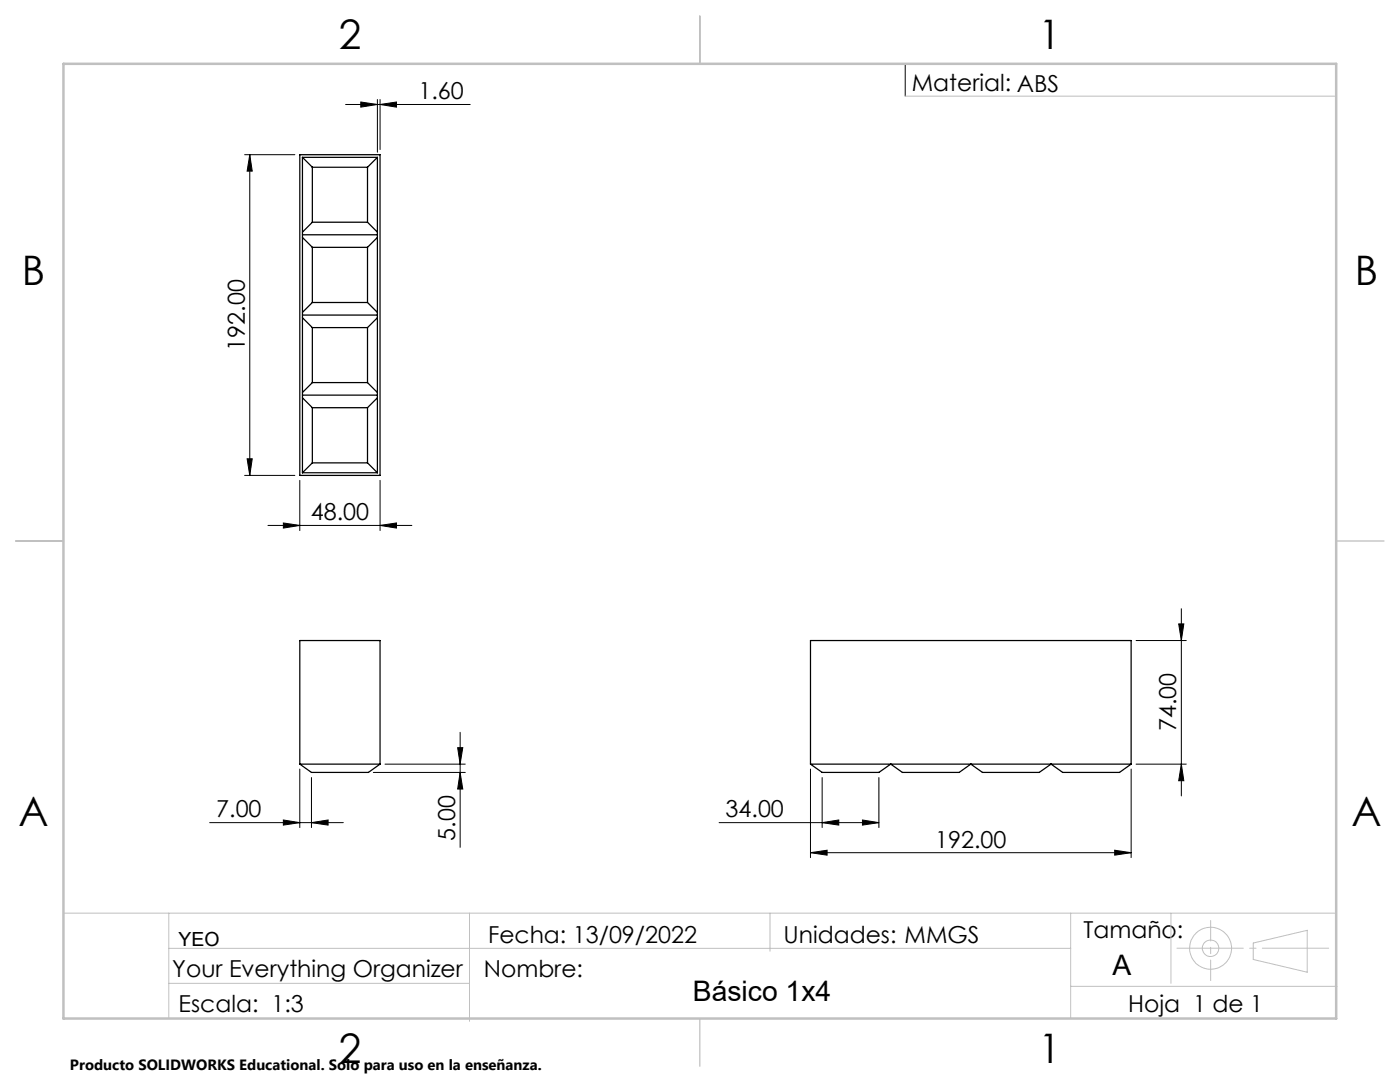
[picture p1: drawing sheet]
<svg xmlns="http://www.w3.org/2000/svg" width="279mm" height="216mm" viewBox="0 0 279 216" stroke-linecap="round" stroke-linejoin="round" font-family="sans-serif">
<g fill="none" stroke="#000" stroke-width=".25">
<path d="M59.8 30.9h16v64h-16zM60.4 31.4h14.9M60.4 31.4v62.9M60.4 31.4l1.9 2M62.3 33.4h11M62.3 33.4v10.9M73.3 33.4v10.9M75.3 31.4v62.9M75.3 31.4l-2 2M60.4 46.8h14.9M60.4 47.4l1.9 2M62.3 44.3l-1.9 2"/>
<path d="M62.3 44.3h11M62.3 49.4h11M62.3 49.4v11M73.3 44.3l2 2M73.3 49.4v11M75.3 47.4l-2 2M60.4 62.9h14.9M60.4 63.4l1.9 2M60.4 78.8h14.9M60.4 79.4l1.9 2M62.3 60.4l-1.9 1.9M62.3 60.4h11"/>
<path d="M62.3 65.4h11M62.3 76.3l-1.9 2M62.3 76.3h11M62.3 65.4v10.9M73.3 60.4l2 1.9M73.3 76.3l2 2M73.3 65.4v10.9M75.3 63.4l-2 2M75.3 79.4l-2 2M60.4 94.3h14.9M62.3 81.4h11M62.3 92.4l-1.9 1.9"/>
<path d="M62.3 81.4v11M62.3 92.4h11M73.3 81.4v11M73.3 92.4l2 1.9M59.8 152.5v-24.7h16v24.7M59.8 152.5h16M59.8 152.5l2.4 1.6h11.3l2.3-1.6M161.7 152.5h64M161.7 152.5v-24.7h64v24.7M161.7 152.5l2.4 1.6h11.3l2.4-1.6 2.3 1.6h11.3l2.3-1.6 2.4 1.6h11.3l2.4-1.6 2.3 1.6h11.3l2.3-1.6"/>
</g>
<g fill="none" stroke="#c0c0c0" stroke-width=".2">
<path d="M180.7 19.2h86M12.7 182.2h254M33.7 182.2v21M33.7 196.2h60M33.7 189.2h180M93.7 182.2v21.6M153.7 182.2v7.6M213.7 182.2v21M213.7 196.8h53.1M233.7 182.2v14M250.1 188.2l10.8-2.6v8.4l-10.8-2.5z"/>
<circle cx="241.6" cy="189.2" r="1.65"/>
<circle cx="241.6" cy="189.2" r="4.2"/>
</g>
<g fill="none" stroke="#000" stroke-width=".2">
<path d="M75.3 19.9v10.5M75.8 19.9v9.9M180.7 12.7v6.5M48.8 30.9h10M49.8 30.9l.5 3.2h-1zM49.8 30.9v64M69 20.8h24.8M72 20.4l3.3 .4-3.3 .6zM75.8 20.8l3.3-.4v1zM48.8 94.9h10M49.3 91.5h1l-.5 3.4zM59.8 95.8v10.1"/>
<path d="M75.8 95.8v10.1M53.5 104.8h28.7M56.6 104.4l3.2 .4-3.2 .6zM75.8 104.8l3.3-.4v1zM226.7 127.8h10M235.2 124.5h1.1l-.5 3.3zM235.8 121.5v37.3M59.8 153.5v11.6M62.2 155.2v9.9M74.5 154.1h18.4M76.8 152.5h16.1M91.3 149.2h1.1l-.6 3.3z"/>
<path d="M91.8 154.1l.6 3.3h-1.1zM91.8 146.1v23M161.7 153.5v17.6M164.1 155.2v9.9M175.4 155.2v9.9M225.7 153.5v17.6M226.7 152.5h10M235.8 152.5l.5 3.3h-1.1zM41.8 164.1h26.7M56.6 163.6l3.2 .5-3.2 .5zM62.2 164.1l3.3-.5v1zM143.5 164.1h31.9"/>
<path d="M161.7 170.1l3.4-.4v.9zM161.7 170.1h64M164.1 164.1l3.3-.5v1zM172.1 163.6l3.3 .5-3.3 .5zM222.5 169.7l3.2 .4-3.2 .5z"/>
</g>
<path d="M234.9 189.2h30.3" fill="none" stroke="#c0c0c0" stroke-width=".2" stroke-dasharray="15.2 1.3 1.3 1.3" stroke-dashoffset="2"/>
<path d="M241.6 183.7v12" fill="none" stroke="#c0c0c0" stroke-width=".2" stroke-dasharray="15.2 1.3 1.3 1.3" stroke-dashoffset="11.2"/>
<path d="M139.7 3.2v9.5M3.1 107.9h9.6M266.7 107.9h9.5M139.7 203.2v9.6" fill="none" stroke="#c0c0c0" stroke-width=".25"/>
<path d="M12.7 12.7h254v190.5h-254z" fill="none" stroke="#c0c0c0" stroke-width=".5"/>
<g fill="#000">
<path d="M49.8 30.9l.5 3.2h-1zM49.3 91.5h1l-.5 3.4z"/>
<path d="M75.8 104.8l3.3-.4v1zM56.6 104.4l3.2 .4-3.2 .6zM222.5 169.7l3.2 .4-3.2 .5zM161.7 170.1l3.4-.4v.9z"/>
<path d="M91.8 154.1l.6 3.3h-1.1zM91.3 149.2h1.1l-.6 3.3zM235.8 152.5l.5 3.3h-1.1zM235.2 124.5h1.1l-.5 3.3z"/>
<path d="M56.6 163.6l3.2 .5-3.2 .5zM62.2 164.1l3.3-.5v1zM72 20.4l3.3 .4-3.3 .6zM75.8 20.8l3.3-.4v1z"/>
<path d="M172.1 163.6l3.3 .5-3.3 .5zM164.1 164.1l3.3-.5v1z"/>
</g>
<g font-size="8.1">
<text x="67.6" y="9.7">2</text>
<text x="207.3" y="9.7">1</text>
<text x="4.4" y="57">B</text>
<text x="270.4" y="57">B</text>
<text x="3.7" y="164.9">A</text>
<text x="269.7" y="164.9">A</text>
<text x="67.6" y="212.2">2</text>
<text x="207.3" y="212.2">1</text>
</g>
<g font-size="5.6">
<text x="222" y="194.6">A</text>
<text x="138.3" y="199.8">Básico 1x4</text>
</g>
<g font-size="4.7">
<text x="83.5" y="19.8">1.60</text>
<text x="182" y="18.1">Material: ABS</text>
<text x="48.8" y="69.9" transform="rotate(-90 48.8 69.9)">192.00</text>
<text x="62" y="103.8">48.00</text>
<text x="234.8" y="145.9" transform="rotate(-90 234.8 145.9)">74.00</text>
<text x="43.2" y="163.1">7.00</text>
<text x="90.8" y="167.8" transform="rotate(-90 90.8 167.8)">5.00</text>
<text x="144.8" y="163.1">34.00</text>
<text x="186.7" y="169.1">192.00</text>
<text x="97.4" y="188.2">Fecha: 13/09/2022</text>
<text x="156.4" y="188.2">Unidades: MMGS</text>
<text x="216.2" y="187.2">Tamaño:</text>
<text x="34.4" y="195">Your Everything Organizer</text>
<text x="96.6" y="195">Nombre:</text>
<text x="35.6" y="202">Escala: 1:3</text>
<text x="225.1" y="202">Hoja 1 de 1</text>
</g>
<text font-size="3.9" x="35.7" y="188.7">YEO</text>
<text font-size="3" x="14" y="213.5">Producto SOLIDWORKS Educational. Solo para uso en la enseñanza.</text>
</svg>
